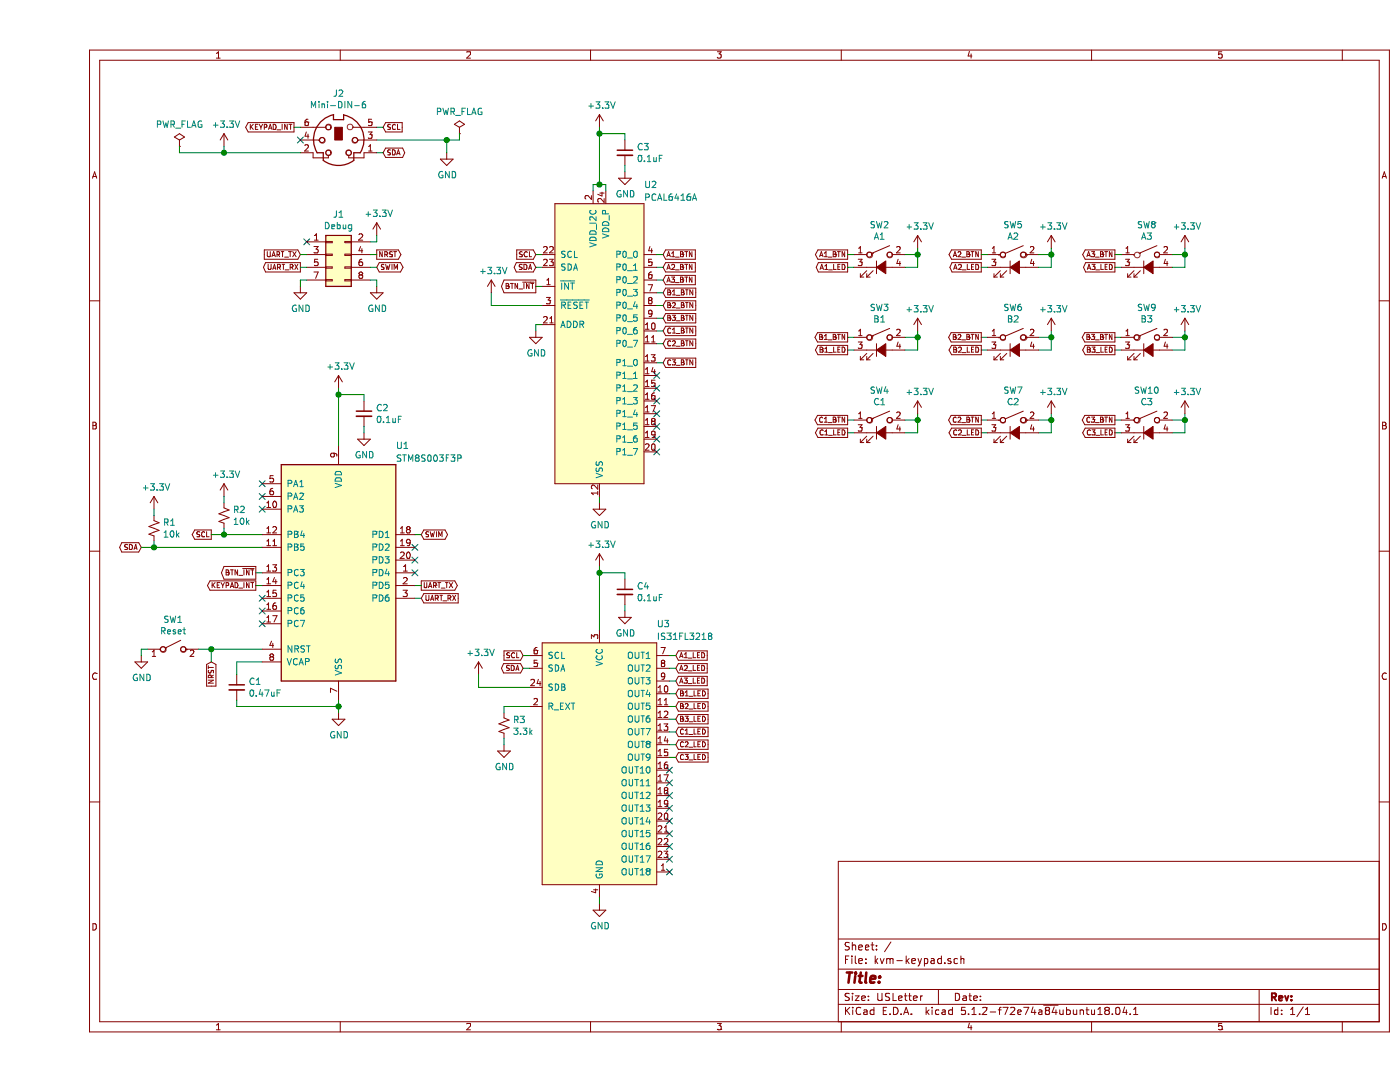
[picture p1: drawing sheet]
EESchema Schematic File Version 4
EELAYER 29 0
EELAYER END
$Descr USLetter 11000 8500
encoding utf-8
Sheet 1 1
Title ""
Date ""
Rev ""
Comp ""
Comment1 ""
Comment2 ""
Comment3 ""
Comment4 ""
$EndDescr
$Comp
L Connector:Mini-DIN-6 J2
U 1 1
P 2350 1100
F 0 "J2" H 2350 1467 50  0000 C CNN
F 1 "Mini-DIN-6" H 2350 1376 50  0000 C CNN
F 2 "kvm-keypad:PS2" H 2350 1100 50  0001 C CNN
F 3 "http://service.powerdynamics.com/ec/Catalog17/Section%2011.pdf" H 2350 1100 50  0001 C CNN
	1    2350 1100
	1    0    0    -1  
$EndComp
Text GLabel 2000 1000 0    39   Output ~ 0
KEYPAD_INT
Wire Wire Line
	2050 1000 2000 1000
Text GLabel 2700 1000 2    39   Input ~ 0
SCL
Wire Wire Line
	2700 1000 2650 1000
Text GLabel 2700 1200 2    39   BiDi ~ 0
SDA
Wire Wire Line
	2700 1200 2650 1200
$Comp
L power:GND #PWR011
U 1 1
P 3200 1200
F 0 "#PWR011" H 3200 950 50  0001 C CNN
F 1 "GND" H 3205 1027 50  0000 C CNN
F 2 "" H 3200 1200 50  0001 C CNN
F 3 "" H 3200 1200 50  0001 C CNN
	1    3200 1200
	1    0    0    -1  
$EndComp
Wire Wire Line
	3200 1200 3200 1100
Wire Wire Line
	3200 1100 2650 1100
NoConn ~ 2050 1100
$Comp
L power:+3.3V #PWR03
U 1 1
P 1450 1150
F 0 "#PWR03" H 1450 1000 50  0001 C CNN
F 1 "+3.3V" H 1465 1323 50  0000 C CNN
F 2 "" H 1450 1150 50  0001 C CNN
F 3 "" H 1450 1150 50  0001 C CNN
	1    1450 1150
	1    0    0    -1  
$EndComp
Wire Wire Line
	2050 1200 1450 1200
Wire Wire Line
	1450 1200 1450 1150
$Comp
L MCU_ST_STM8:STM8S003F3P U1
U 1 1
P 2350 4500
F 0 "U1" H 2800 5500 50  0000 L CNN
F 1 "STM8S003F3P" H 2800 5400 50  0000 L CNN
F 2 "Package_SO:TSSOP-20_4.4x6.5mm_P0.65mm" H 2400 5600 50  0001 L CNN
F 3 "http://www.st.com/st-web-ui/static/active/en/resource/technical/document/datasheet/DM00024550.pdf" H 2300 4100 50  0001 C CNN
	1    2350 4500
	1    0    0    -1  
$EndComp
$Comp
L kvm-keypad:IS31FL3218 U3
U 1 1
P 4400 5950
F 0 "U3" H 4850 7000 50  0000 L CNN
F 1 "IS31FL3218" H 4850 6900 50  0000 L CNN
F 2 "Package_SO:SOIC-24W_7.5x15.4mm_P1.27mm" H 4400 5950 50  0001 C CNN
F 3 "" H 4400 5950 50  0001 C CNN
	1    4400 5950
	1    0    0    -1  
$EndComp
Text GLabel 1350 4200 0    39   Output ~ 0
SCL
Text GLabel 800  4300 0    39   BiDi ~ 0
SDA
Wire Wire Line
	800  4300 900  4300
Wire Wire Line
	1750 4200 1450 4200
Text GLabel 3900 2000 0    39   Input ~ 0
SCL
Text GLabel 3900 2100 0    39   BiDi ~ 0
SDA
Wire Wire Line
	3900 2000 3950 2000
Wire Wire Line
	3900 2100 3950 2100
Text GLabel 3800 5150 0    39   Input ~ 0
SCL
Text GLabel 3800 5250 0    39   BiDi ~ 0
SDA
Wire Wire Line
	3850 5250 3800 5250
Wire Wire Line
	3850 5150 3800 5150
$Comp
L power:+3.3V #PWR016
U 1 1
P 4400 1000
F 0 "#PWR016" H 4400 850 50  0001 C CNN
F 1 "+3.3V" H 4415 1173 50  0000 C CNN
F 2 "" H 4400 1000 50  0001 C CNN
F 3 "" H 4400 1000 50  0001 C CNN
	1    4400 1000
	1    0    0    -1  
$EndComp
$Comp
L Device:C_Small C3
U 1 1
P 4600 1200
F 0 "C3" H 4692 1246 50  0000 L CNN
F 1 "0.1uF" H 4692 1155 50  0000 L CNN
F 2 "Capacitor_SMD:C_0603_1608Metric_Pad1.05x0.95mm_HandSolder" H 4600 1200 50  0001 C CNN
F 3 "~" H 4600 1200 50  0001 C CNN
	1    4600 1200
	1    0    0    -1  
$EndComp
$Comp
L power:GND #PWR020
U 1 1
P 4600 1350
F 0 "#PWR020" H 4600 1100 50  0001 C CNN
F 1 "GND" H 4605 1177 50  0000 C CNN
F 2 "" H 4600 1350 50  0001 C CNN
F 3 "" H 4600 1350 50  0001 C CNN
	1    4600 1350
	1    0    0    -1  
$EndComp
Wire Wire Line
	4600 1350 4600 1300
Wire Wire Line
	4600 1100 4600 1050
Wire Wire Line
	4400 1050 4400 1000
Wire Wire Line
	4400 1050 4600 1050
Wire Wire Line
	4450 1500 4450 1450
Wire Wire Line
	4450 1450 4400 1450
Wire Wire Line
	4350 1450 4350 1500
Wire Wire Line
	4400 1450 4400 1050
Connection ~ 4400 1450
Wire Wire Line
	4400 1450 4350 1450
Connection ~ 4400 1050
$Comp
L power:GND #PWR017
U 1 1
P 4400 3950
F 0 "#PWR017" H 4400 3700 50  0001 C CNN
F 1 "GND" H 4405 3777 50  0000 C CNN
F 2 "" H 4400 3950 50  0001 C CNN
F 3 "" H 4400 3950 50  0001 C CNN
	1    4400 3950
	1    0    0    -1  
$EndComp
Wire Wire Line
	4400 3950 4400 3900
$Comp
L kvm-keypad:PCAL6416A U2
U 1 1
P 4400 2750
F 0 "U2" H 4750 4050 50  0000 L CNN
F 1 "PCAL6416A" H 4750 3950 50  0000 L CNN
F 2 "Package_SO:TSSOP-24_4.4x7.8mm_P0.65mm" H 4400 2750 50  0001 C CNN
F 3 "" H 4400 2750 50  0001 C CNN
	1    4400 2750
	1    0    0    -1  
$EndComp
$Comp
L power:GND #PWR019
U 1 1
P 4400 7100
F 0 "#PWR019" H 4400 6850 50  0001 C CNN
F 1 "GND" H 4405 6927 50  0000 C CNN
F 2 "" H 4400 7100 50  0001 C CNN
F 3 "" H 4400 7100 50  0001 C CNN
	1    4400 7100
	1    0    0    -1  
$EndComp
Wire Wire Line
	4400 7100 4400 7050
$Comp
L power:+3.3V #PWR018
U 1 1
P 4400 4450
F 0 "#PWR018" H 4400 4300 50  0001 C CNN
F 1 "+3.3V" H 4415 4623 50  0000 C CNN
F 2 "" H 4400 4450 50  0001 C CNN
F 3 "" H 4400 4450 50  0001 C CNN
	1    4400 4450
	1    0    0    -1  
$EndComp
Wire Wire Line
	4400 4950 4400 4500
$Comp
L Device:C_Small C4
U 1 1
P 4600 4650
F 0 "C4" H 4692 4696 50  0000 L CNN
F 1 "0.1uF" H 4692 4605 50  0000 L CNN
F 2 "Capacitor_SMD:C_0603_1608Metric_Pad1.05x0.95mm_HandSolder" H 4600 4650 50  0001 C CNN
F 3 "~" H 4600 4650 50  0001 C CNN
	1    4600 4650
	1    0    0    -1  
$EndComp
$Comp
L power:GND #PWR021
U 1 1
P 4600 4800
F 0 "#PWR021" H 4600 4550 50  0001 C CNN
F 1 "GND" H 4605 4627 50  0000 C CNN
F 2 "" H 4600 4800 50  0001 C CNN
F 3 "" H 4600 4800 50  0001 C CNN
	1    4600 4800
	1    0    0    -1  
$EndComp
Wire Wire Line
	4600 4800 4600 4750
Wire Wire Line
	4600 4550 4600 4500
Wire Wire Line
	4400 4500 4600 4500
Connection ~ 4400 4500
Wire Wire Line
	4400 4500 4400 4450
NoConn ~ 4950 6850
NoConn ~ 4950 6750
NoConn ~ 4950 6650
NoConn ~ 4950 6550
NoConn ~ 4950 6450
NoConn ~ 4950 6350
NoConn ~ 4950 6250
NoConn ~ 4950 6150
NoConn ~ 4950 6050
NoConn ~ 4850 3550
NoConn ~ 4850 3450
NoConn ~ 4850 3350
NoConn ~ 4850 3250
NoConn ~ 4850 3150
NoConn ~ 4850 3050
NoConn ~ 4850 2950
$Comp
L power:+3.3V #PWR06
U 1 1
P 2350 3050
F 0 "#PWR06" H 2350 2900 50  0001 C CNN
F 1 "+3.3V" H 2365 3223 50  0000 C CNN
F 2 "" H 2350 3050 50  0001 C CNN
F 3 "" H 2350 3050 50  0001 C CNN
	1    2350 3050
	1    0    0    -1  
$EndComp
$Comp
L Device:C_Small C2
U 1 1
P 2550 3250
F 0 "C2" H 2642 3296 50  0000 L CNN
F 1 "0.1uF" H 2642 3205 50  0000 L CNN
F 2 "Capacitor_SMD:C_0603_1608Metric_Pad1.05x0.95mm_HandSolder" H 2550 3250 50  0001 C CNN
F 3 "~" H 2550 3250 50  0001 C CNN
	1    2550 3250
	1    0    0    -1  
$EndComp
$Comp
L power:GND #PWR08
U 1 1
P 2550 3400
F 0 "#PWR08" H 2550 3150 50  0001 C CNN
F 1 "GND" H 2555 3227 50  0000 C CNN
F 2 "" H 2550 3400 50  0001 C CNN
F 3 "" H 2550 3400 50  0001 C CNN
	1    2550 3400
	1    0    0    -1  
$EndComp
Wire Wire Line
	2550 3400 2550 3350
Wire Wire Line
	2550 3150 2550 3100
Wire Wire Line
	2350 3100 2350 3050
Wire Wire Line
	2350 3100 2550 3100
Wire Wire Line
	2350 3500 2350 3100
Connection ~ 2350 3100
$Comp
L power:GND #PWR07
U 1 1
P 2350 5600
F 0 "#PWR07" H 2350 5350 50  0001 C CNN
F 1 "GND" H 2355 5427 50  0000 C CNN
F 2 "" H 2350 5600 50  0001 C CNN
F 3 "" H 2350 5600 50  0001 C CNN
	1    2350 5600
	1    0    0    -1  
$EndComp
Wire Wire Line
	2350 5600 2350 5550
$Comp
L Switch:SW_SPST_LED SW2
U 1 1
P 6600 2100
F 0 "SW2" H 6600 2435 50  0000 C CNN
F 1 "A1" H 6600 2344 50  0000 C CNN
F 2 "kvm-keypad:K6-1212A" H 6600 2400 50  0001 C CNN
F 3 "~" H 6600 2400 50  0001 C CNN
	1    6600 2100
	1    0    0    -1  
$EndComp
Text GLabel 4900 2000 2    39   Input ~ 0
A1_BTN
Text GLabel 4900 2100 2    39   Input ~ 0
A2_BTN
Wire Wire Line
	4900 2000 4850 2000
Wire Wire Line
	4900 2100 4850 2100
Text GLabel 4900 2200 2    39   Input ~ 0
A3_BTN
Wire Wire Line
	4900 2200 4850 2200
Text GLabel 4900 2300 2    39   Input ~ 0
B1_BTN
Text GLabel 4900 2400 2    39   Input ~ 0
B2_BTN
Wire Wire Line
	4900 2300 4850 2300
Wire Wire Line
	4900 2400 4850 2400
Text GLabel 4900 2500 2    39   Input ~ 0
B3_BTN
Wire Wire Line
	4900 2500 4850 2500
Text GLabel 4900 2600 2    39   Input ~ 0
C1_BTN
Text GLabel 4900 2700 2    39   Input ~ 0
C2_BTN
Wire Wire Line
	4900 2600 4850 2600
Wire Wire Line
	4900 2700 4850 2700
Text GLabel 4900 2850 2    39   Input ~ 0
C3_BTN
Wire Wire Line
	4900 2850 4850 2850
Text GLabel 6350 2000 0    39   Output ~ 0
A1_BTN
Text GLabel 6350 2100 0    39   Output ~ 0
A1_LED
Wire Wire Line
	6350 2100 6400 2100
Wire Wire Line
	6400 2000 6350 2000
$Comp
L power:+3.3V #PWR022
U 1 1
P 6900 1950
F 0 "#PWR022" H 6900 1800 50  0001 C CNN
F 1 "+3.3V" H 6915 2123 50  0000 C CNN
F 2 "" H 6900 1950 50  0001 C CNN
F 3 "" H 6900 1950 50  0001 C CNN
	1    6900 1950
	1    0    0    -1  
$EndComp
Wire Wire Line
	6900 1950 6900 2000
Wire Wire Line
	6900 2000 6800 2000
Wire Wire Line
	6900 2000 6900 2100
Wire Wire Line
	6900 2100 6800 2100
Connection ~ 6900 2000
$Comp
L Switch:SW_SPST_LED SW5
U 1 1
P 7650 2100
F 0 "SW5" H 7650 2435 50  0000 C CNN
F 1 "A2" H 7650 2344 50  0000 C CNN
F 2 "kvm-keypad:K6-1212A" H 7650 2400 50  0001 C CNN
F 3 "~" H 7650 2400 50  0001 C CNN
	1    7650 2100
	1    0    0    -1  
$EndComp
Text GLabel 7400 2000 0    39   Output ~ 0
A2_BTN
Text GLabel 7400 2100 0    39   Output ~ 0
A2_LED
Wire Wire Line
	7400 2100 7450 2100
Wire Wire Line
	7450 2000 7400 2000
$Comp
L power:+3.3V #PWR025
U 1 1
P 7950 1950
F 0 "#PWR025" H 7950 1800 50  0001 C CNN
F 1 "+3.3V" H 7965 2123 50  0000 C CNN
F 2 "" H 7950 1950 50  0001 C CNN
F 3 "" H 7950 1950 50  0001 C CNN
	1    7950 1950
	1    0    0    -1  
$EndComp
Wire Wire Line
	7950 1950 7950 2000
Wire Wire Line
	7950 2000 7850 2000
Wire Wire Line
	7950 2000 7950 2100
Wire Wire Line
	7950 2100 7850 2100
Connection ~ 7950 2000
$Comp
L Switch:SW_SPST_LED SW8
U 1 1
P 8700 2100
F 0 "SW8" H 8700 2435 50  0000 C CNN
F 1 "A3" H 8700 2344 50  0000 C CNN
F 2 "kvm-keypad:K6-1212A" H 8700 2400 50  0001 C CNN
F 3 "~" H 8700 2400 50  0001 C CNN
	1    8700 2100
	1    0    0    -1  
$EndComp
Text GLabel 8450 2000 0    39   Output ~ 0
A3_BTN
Text GLabel 8450 2100 0    39   Output ~ 0
A3_LED
Wire Wire Line
	8450 2100 8500 2100
Wire Wire Line
	8500 2000 8450 2000
$Comp
L power:+3.3V #PWR028
U 1 1
P 9000 1950
F 0 "#PWR028" H 9000 1800 50  0001 C CNN
F 1 "+3.3V" H 9015 2123 50  0000 C CNN
F 2 "" H 9000 1950 50  0001 C CNN
F 3 "" H 9000 1950 50  0001 C CNN
	1    9000 1950
	1    0    0    -1  
$EndComp
Wire Wire Line
	9000 1950 9000 2000
Wire Wire Line
	9000 2000 8900 2000
Wire Wire Line
	9000 2000 9000 2100
Wire Wire Line
	9000 2100 8900 2100
Connection ~ 9000 2000
Connection ~ 9000 3300
Wire Wire Line
	9000 3400 8900 3400
Wire Wire Line
	9000 3300 9000 3400
Wire Wire Line
	9000 3300 8900 3300
Wire Wire Line
	9000 3250 9000 3300
$Comp
L power:+3.3V #PWR030
U 1 1
P 9000 3250
F 0 "#PWR030" H 9000 3100 50  0001 C CNN
F 1 "+3.3V" H 9015 3423 50  0000 C CNN
F 2 "" H 9000 3250 50  0001 C CNN
F 3 "" H 9000 3250 50  0001 C CNN
	1    9000 3250
	1    0    0    -1  
$EndComp
Wire Wire Line
	8500 3300 8450 3300
Wire Wire Line
	8450 3400 8500 3400
Text GLabel 8450 3400 0    39   Output ~ 0
C3_LED
Text GLabel 8450 3300 0    39   Output ~ 0
C3_BTN
$Comp
L Switch:SW_SPST_LED SW10
U 1 1
P 8700 3400
F 0 "SW10" H 8700 3735 50  0000 C CNN
F 1 "C3" H 8700 3644 50  0000 C CNN
F 2 "kvm-keypad:K6-1212A" H 8700 3700 50  0001 C CNN
F 3 "~" H 8700 3700 50  0001 C CNN
	1    8700 3400
	1    0    0    -1  
$EndComp
Connection ~ 7950 3300
Wire Wire Line
	7950 3400 7850 3400
Wire Wire Line
	7950 3300 7950 3400
Wire Wire Line
	7950 3300 7850 3300
Wire Wire Line
	7950 3250 7950 3300
$Comp
L power:+3.3V #PWR027
U 1 1
P 7950 3250
F 0 "#PWR027" H 7950 3100 50  0001 C CNN
F 1 "+3.3V" H 7965 3423 50  0000 C CNN
F 2 "" H 7950 3250 50  0001 C CNN
F 3 "" H 7950 3250 50  0001 C CNN
	1    7950 3250
	1    0    0    -1  
$EndComp
Wire Wire Line
	7450 3300 7400 3300
Wire Wire Line
	7400 3400 7450 3400
Text GLabel 7400 3400 0    39   Output ~ 0
C2_LED
Text GLabel 7400 3300 0    39   Output ~ 0
C2_BTN
$Comp
L Switch:SW_SPST_LED SW7
U 1 1
P 7650 3400
F 0 "SW7" H 7650 3735 50  0000 C CNN
F 1 "C2" H 7650 3644 50  0000 C CNN
F 2 "kvm-keypad:K6-1212A" H 7650 3700 50  0001 C CNN
F 3 "~" H 7650 3700 50  0001 C CNN
	1    7650 3400
	1    0    0    -1  
$EndComp
Connection ~ 6900 3300
Wire Wire Line
	6900 3400 6800 3400
Wire Wire Line
	6900 3300 6900 3400
Wire Wire Line
	6900 3300 6800 3300
Wire Wire Line
	6900 3250 6900 3300
$Comp
L power:+3.3V #PWR024
U 1 1
P 6900 3250
F 0 "#PWR024" H 6900 3100 50  0001 C CNN
F 1 "+3.3V" H 6915 3423 50  0000 C CNN
F 2 "" H 6900 3250 50  0001 C CNN
F 3 "" H 6900 3250 50  0001 C CNN
	1    6900 3250
	1    0    0    -1  
$EndComp
Wire Wire Line
	6400 3300 6350 3300
Wire Wire Line
	6350 3400 6400 3400
Text GLabel 6350 3400 0    39   Output ~ 0
C1_LED
Text GLabel 6350 3300 0    39   Output ~ 0
C1_BTN
$Comp
L Switch:SW_SPST_LED SW4
U 1 1
P 6600 3400
F 0 "SW4" H 6600 3735 50  0000 C CNN
F 1 "C1" H 6600 3644 50  0000 C CNN
F 2 "kvm-keypad:K6-1212A" H 6600 3700 50  0001 C CNN
F 3 "~" H 6600 3700 50  0001 C CNN
	1    6600 3400
	1    0    0    -1  
$EndComp
Connection ~ 9000 2650
Wire Wire Line
	9000 2750 8900 2750
Wire Wire Line
	9000 2650 9000 2750
Wire Wire Line
	9000 2650 8900 2650
Wire Wire Line
	9000 2600 9000 2650
$Comp
L power:+3.3V #PWR029
U 1 1
P 9000 2600
F 0 "#PWR029" H 9000 2450 50  0001 C CNN
F 1 "+3.3V" H 9015 2773 50  0000 C CNN
F 2 "" H 9000 2600 50  0001 C CNN
F 3 "" H 9000 2600 50  0001 C CNN
	1    9000 2600
	1    0    0    -1  
$EndComp
Wire Wire Line
	8500 2650 8450 2650
Wire Wire Line
	8450 2750 8500 2750
Text GLabel 8450 2750 0    39   Output ~ 0
B3_LED
Text GLabel 8450 2650 0    39   Output ~ 0
B3_BTN
$Comp
L Switch:SW_SPST_LED SW9
U 1 1
P 8700 2750
F 0 "SW9" H 8700 3085 50  0000 C CNN
F 1 "B3" H 8700 2994 50  0000 C CNN
F 2 "kvm-keypad:K6-1212A" H 8700 3050 50  0001 C CNN
F 3 "~" H 8700 3050 50  0001 C CNN
	1    8700 2750
	1    0    0    -1  
$EndComp
Connection ~ 7950 2650
Wire Wire Line
	7950 2750 7850 2750
Wire Wire Line
	7950 2650 7950 2750
Wire Wire Line
	7950 2650 7850 2650
Wire Wire Line
	7950 2600 7950 2650
$Comp
L power:+3.3V #PWR026
U 1 1
P 7950 2600
F 0 "#PWR026" H 7950 2450 50  0001 C CNN
F 1 "+3.3V" H 7965 2773 50  0000 C CNN
F 2 "" H 7950 2600 50  0001 C CNN
F 3 "" H 7950 2600 50  0001 C CNN
	1    7950 2600
	1    0    0    -1  
$EndComp
Wire Wire Line
	7450 2650 7400 2650
Wire Wire Line
	7400 2750 7450 2750
Text GLabel 7400 2750 0    39   Output ~ 0
B2_LED
Text GLabel 7400 2650 0    39   Output ~ 0
B2_BTN
$Comp
L Switch:SW_SPST_LED SW6
U 1 1
P 7650 2750
F 0 "SW6" H 7650 3085 50  0000 C CNN
F 1 "B2" H 7650 2994 50  0000 C CNN
F 2 "kvm-keypad:K6-1212A" H 7650 3050 50  0001 C CNN
F 3 "~" H 7650 3050 50  0001 C CNN
	1    7650 2750
	1    0    0    -1  
$EndComp
Connection ~ 6900 2650
Wire Wire Line
	6900 2750 6800 2750
Wire Wire Line
	6900 2650 6900 2750
Wire Wire Line
	6900 2650 6800 2650
Wire Wire Line
	6900 2600 6900 2650
$Comp
L power:+3.3V #PWR023
U 1 1
P 6900 2600
F 0 "#PWR023" H 6900 2450 50  0001 C CNN
F 1 "+3.3V" H 6915 2773 50  0000 C CNN
F 2 "" H 6900 2600 50  0001 C CNN
F 3 "" H 6900 2600 50  0001 C CNN
	1    6900 2600
	1    0    0    -1  
$EndComp
Wire Wire Line
	6400 2650 6350 2650
Wire Wire Line
	6350 2750 6400 2750
Text GLabel 6350 2750 0    39   Output ~ 0
B1_LED
Text GLabel 6350 2650 0    39   Output ~ 0
B1_BTN
$Comp
L Switch:SW_SPST_LED SW3
U 1 1
P 6600 2750
F 0 "SW3" H 6600 3085 50  0000 C CNN
F 1 "B1" H 6600 2994 50  0000 C CNN
F 2 "kvm-keypad:K6-1212A" H 6600 3050 50  0001 C CNN
F 3 "~" H 6600 3050 50  0001 C CNN
	1    6600 2750
	1    0    0    -1  
$EndComp
Text GLabel 5000 5150 2    39   Input ~ 0
A1_LED
Wire Wire Line
	5000 5150 4950 5150
Text GLabel 5000 5250 2    39   Input ~ 0
A2_LED
Text GLabel 5000 5350 2    39   Input ~ 0
A3_LED
Text GLabel 5000 5450 2    39   Input ~ 0
B1_LED
Text GLabel 5000 5550 2    39   Input ~ 0
B2_LED
Text GLabel 5000 5650 2    39   Input ~ 0
B3_LED
Text GLabel 5000 5750 2    39   Input ~ 0
C1_LED
Text GLabel 5000 5850 2    39   Input ~ 0
C2_LED
Text GLabel 5000 5950 2    39   Input ~ 0
C3_LED
Wire Wire Line
	5000 5950 4950 5950
Wire Wire Line
	4950 5850 5000 5850
Wire Wire Line
	5000 5750 4950 5750
Wire Wire Line
	4950 5650 5000 5650
Wire Wire Line
	5000 5550 4950 5550
Wire Wire Line
	4950 5450 5000 5450
Wire Wire Line
	5000 5350 4950 5350
Wire Wire Line
	4950 5250 5000 5250
$Comp
L power:+3.3V #PWR012
U 1 1
P 3450 5300
F 0 "#PWR012" H 3450 5150 50  0001 C CNN
F 1 "+3.3V" H 3465 5473 50  0000 C CNN
F 2 "" H 3450 5300 50  0001 C CNN
F 3 "" H 3450 5300 50  0001 C CNN
	1    3450 5300
	1    0    0    -1  
$EndComp
Wire Wire Line
	3850 5400 3450 5400
Wire Wire Line
	3450 5400 3450 5300
$Comp
L Device:R_Small_US R3
U 1 1
P 3650 5700
F 0 "R3" H 3718 5746 50  0000 L CNN
F 1 "3.3k" H 3718 5655 50  0000 L CNN
F 2 "Resistor_SMD:R_0603_1608Metric_Pad1.05x0.95mm_HandSolder" H 3650 5700 50  0001 C CNN
F 3 "~" H 3650 5700 50  0001 C CNN
	1    3650 5700
	1    0    0    -1  
$EndComp
Wire Wire Line
	3850 5550 3650 5550
Wire Wire Line
	3650 5550 3650 5600
$Comp
L power:GND #PWR014
U 1 1
P 3650 5850
F 0 "#PWR014" H 3650 5600 50  0001 C CNN
F 1 "GND" H 3655 5677 50  0000 C CNN
F 2 "" H 3650 5850 50  0001 C CNN
F 3 "" H 3650 5850 50  0001 C CNN
	1    3650 5850
	1    0    0    -1  
$EndComp
Wire Wire Line
	3650 5850 3650 5800
$Comp
L power:+3.3V #PWR013
U 1 1
P 3550 2300
F 0 "#PWR013" H 3550 2150 50  0001 C CNN
F 1 "+3.3V" H 3565 2473 50  0000 C CNN
F 2 "" H 3550 2300 50  0001 C CNN
F 3 "" H 3550 2300 50  0001 C CNN
	1    3550 2300
	1    0    0    -1  
$EndComp
Wire Wire Line
	3950 2400 3550 2400
Wire Wire Line
	3550 2400 3550 2300
Text GLabel 3900 2250 0    39   Output ~ 0
BTN_~INT
Wire Wire Line
	3900 2250 3950 2250
Text GLabel 1700 4500 0    39   Output ~ 0
BTN_~INT
$Comp
L power:GND #PWR015
U 1 1
P 3900 2600
F 0 "#PWR015" H 3900 2350 50  0001 C CNN
F 1 "GND" H 3905 2427 50  0000 C CNN
F 2 "" H 3900 2600 50  0001 C CNN
F 3 "" H 3900 2600 50  0001 C CNN
	1    3900 2600
	1    0    0    -1  
$EndComp
Wire Wire Line
	3950 2550 3900 2550
Wire Wire Line
	3900 2550 3900 2600
$Comp
L Connector_Generic:Conn_02x04_Odd_Even J1
U 1 1
P 2300 2000
F 0 "J1" H 2350 2317 50  0000 C CNN
F 1 "Debug" H 2350 2226 50  0000 C CNN
F 2 "Connector_PinSocket_2.54mm:PinSocket_2x04_P2.54mm_Vertical" H 2300 2000 50  0001 C CNN
F 3 "~" H 2300 2000 50  0001 C CNN
	1    2300 2000
	1    0    0    -1  
$EndComp
Text GLabel 3000 4200 2    39   BiDi ~ 0
SWIM
NoConn ~ 1750 3900
NoConn ~ 1750 3800
Wire Wire Line
	3000 4200 2950 4200
Text GLabel 3000 4600 2    39   Output ~ 0
UART_TX
Wire Wire Line
	3000 4600 2950 4600
Text GLabel 3000 4700 2    39   Input ~ 0
UART_RX
Wire Wire Line
	3000 4700 2950 4700
$Comp
L Device:C_Small C1
U 1 1
P 1550 5400
F 0 "C1" H 1642 5446 50  0000 L CNN
F 1 "0.47uF" H 1642 5355 50  0000 L CNN
F 2 "Capacitor_SMD:C_0603_1608Metric_Pad1.05x0.95mm_HandSolder" H 1550 5400 50  0001 C CNN
F 3 "~" H 1550 5400 50  0001 C CNN
	1    1550 5400
	1    0    0    -1  
$EndComp
Wire Wire Line
	1750 5200 1550 5200
Wire Wire Line
	1550 5200 1550 5300
Wire Wire Line
	1550 5550 1550 5500
Wire Wire Line
	1550 5550 2350 5550
Connection ~ 2350 5550
Wire Wire Line
	2350 5550 2350 5500
Text GLabel 1350 5200 3    39   Input ~ 0
NRST
Wire Wire Line
	1750 5100 1350 5100
Wire Wire Line
	1350 5100 1350 5200
$Comp
L Switch:SW_SPST SW1
U 1 1
P 1050 5100
F 0 "SW1" H 1050 5335 50  0000 C CNN
F 1 "Reset" H 1050 5244 50  0000 C CNN
F 2 "Button_Switch_SMD:SW_Push_1P1T_NO_6x6mm_H9.5mm" H 1050 5100 50  0001 C CNN
F 3 "~" H 1050 5100 50  0001 C CNN
	1    1050 5100
	1    0    0    -1  
$EndComp
Wire Wire Line
	1250 5100 1350 5100
Connection ~ 1350 5100
$Comp
L power:GND #PWR01
U 1 1
P 800 5150
F 0 "#PWR01" H 800 4900 50  0001 C CNN
F 1 "GND" H 805 4977 50  0000 C CNN
F 2 "" H 800 5150 50  0001 C CNN
F 3 "" H 800 5150 50  0001 C CNN
	1    800  5150
	1    0    0    -1  
$EndComp
Wire Wire Line
	850  5100 800  5100
Wire Wire Line
	800  5100 800  5150
$Comp
L power:GND #PWR010
U 1 1
P 2650 2250
F 0 "#PWR010" H 2650 2000 50  0001 C CNN
F 1 "GND" H 2655 2077 50  0000 C CNN
F 2 "" H 2650 2250 50  0001 C CNN
F 3 "" H 2650 2250 50  0001 C CNN
	1    2650 2250
	1    0    0    -1  
$EndComp
Wire Wire Line
	2600 2200 2650 2200
Wire Wire Line
	2650 2200 2650 2250
$Comp
L power:GND #PWR05
U 1 1
P 2050 2250
F 0 "#PWR05" H 2050 2000 50  0001 C CNN
F 1 "GND" H 2055 2077 50  0000 C CNN
F 2 "" H 2050 2250 50  0001 C CNN
F 3 "" H 2050 2250 50  0001 C CNN
	1    2050 2250
	1    0    0    -1  
$EndComp
Wire Wire Line
	2100 2200 2050 2200
Wire Wire Line
	2050 2200 2050 2250
Text GLabel 2050 2000 0    39   Input ~ 0
UART_TX
Text GLabel 2050 2100 0    39   Output ~ 0
UART_RX
Wire Wire Line
	2100 2100 2050 2100
Wire Wire Line
	2100 2000 2050 2000
$Comp
L power:+3.3V #PWR09
U 1 1
P 2650 1850
F 0 "#PWR09" H 2650 1700 50  0001 C CNN
F 1 "+3.3V" H 2665 2023 50  0000 C CNN
F 2 "" H 2650 1850 50  0001 C CNN
F 3 "" H 2650 1850 50  0001 C CNN
	1    2650 1850
	1    0    0    -1  
$EndComp
Wire Wire Line
	2650 1850 2650 1900
Wire Wire Line
	2650 1900 2600 1900
Text GLabel 2650 2100 2    39   BiDi ~ 0
SWIM
Wire Wire Line
	2650 2100 2600 2100
Text GLabel 2650 2000 2    39   Output ~ 0
NRST
Wire Wire Line
	2650 2000 2600 2000
NoConn ~ 2100 1900
Wire Wire Line
	1700 4500 1750 4500
NoConn ~ 2950 4500
NoConn ~ 2950 4400
NoConn ~ 2950 4300
NoConn ~ 1750 4900
NoConn ~ 1750 4800
NoConn ~ 1750 4700
$Comp
L Device:R_Small_US R2
U 1 1
P 1450 4050
F 0 "R2" H 1518 4096 50  0000 L CNN
F 1 "10k" H 1518 4005 50  0000 L CNN
F 2 "Resistor_SMD:R_0603_1608Metric_Pad1.05x0.95mm_HandSolder" H 1450 4050 50  0001 C CNN
F 3 "~" H 1450 4050 50  0001 C CNN
	1    1450 4050
	1    0    0    -1  
$EndComp
NoConn ~ 1750 4000
Wire Wire Line
	1450 4200 1450 4150
Connection ~ 1450 4200
Wire Wire Line
	1450 4200 1350 4200
$Comp
L Device:R_Small_US R1
U 1 1
P 900 4150
F 0 "R1" H 968 4196 50  0000 L CNN
F 1 "10k" H 968 4105 50  0000 L CNN
F 2 "Resistor_SMD:R_0603_1608Metric_Pad1.05x0.95mm_HandSolder" H 900 4150 50  0001 C CNN
F 3 "~" H 900 4150 50  0001 C CNN
	1    900  4150
	1    0    0    -1  
$EndComp
Wire Wire Line
	900  4300 900  4250
Connection ~ 900  4300
Wire Wire Line
	900  4300 1750 4300
$Comp
L power:+3.3V #PWR04
U 1 1
P 1450 3900
F 0 "#PWR04" H 1450 3750 50  0001 C CNN
F 1 "+3.3V" H 1465 4073 50  0000 C CNN
F 2 "" H 1450 3900 50  0001 C CNN
F 3 "" H 1450 3900 50  0001 C CNN
	1    1450 3900
	1    0    0    -1  
$EndComp
$Comp
L power:+3.3V #PWR02
U 1 1
P 900 4000
F 0 "#PWR02" H 900 3850 50  0001 C CNN
F 1 "+3.3V" H 915 4173 50  0000 C CNN
F 2 "" H 900 4000 50  0001 C CNN
F 3 "" H 900 4000 50  0001 C CNN
	1    900  4000
	1    0    0    -1  
$EndComp
Wire Wire Line
	900  4000 900  4050
Wire Wire Line
	1450 3950 1450 3900
$Comp
L power:PWR_FLAG #FLG0101
U 1 1
P 1100 1150
F 0 "#FLG0101" H 1100 1225 50  0001 C CNN
F 1 "PWR_FLAG" H 1100 1323 50  0000 C CNN
F 2 "" H 1100 1150 50  0001 C CNN
F 3 "~" H 1100 1150 50  0001 C CNN
	1    1100 1150
	1    0    0    -1  
$EndComp
Wire Wire Line
	1450 1200 1100 1200
Wire Wire Line
	1100 1200 1100 1150
Connection ~ 1450 1200
Text GLabel 1700 4600 0    39   Output ~ 0
KEYPAD_INT
Wire Wire Line
	1700 4600 1750 4600
$Comp
L power:PWR_FLAG #FLG0102
U 1 1
P 3300 1050
F 0 "#FLG0102" H 3300 1125 50  0001 C CNN
F 1 "PWR_FLAG" H 3300 1223 50  0000 C CNN
F 2 "" H 3300 1050 50  0001 C CNN
F 3 "~" H 3300 1050 50  0001 C CNN
	1    3300 1050
	1    0    0    -1  
$EndComp
Wire Wire Line
	3200 1100 3300 1100
Wire Wire Line
	3300 1100 3300 1050
Connection ~ 3200 1100
$EndSCHEMATC
